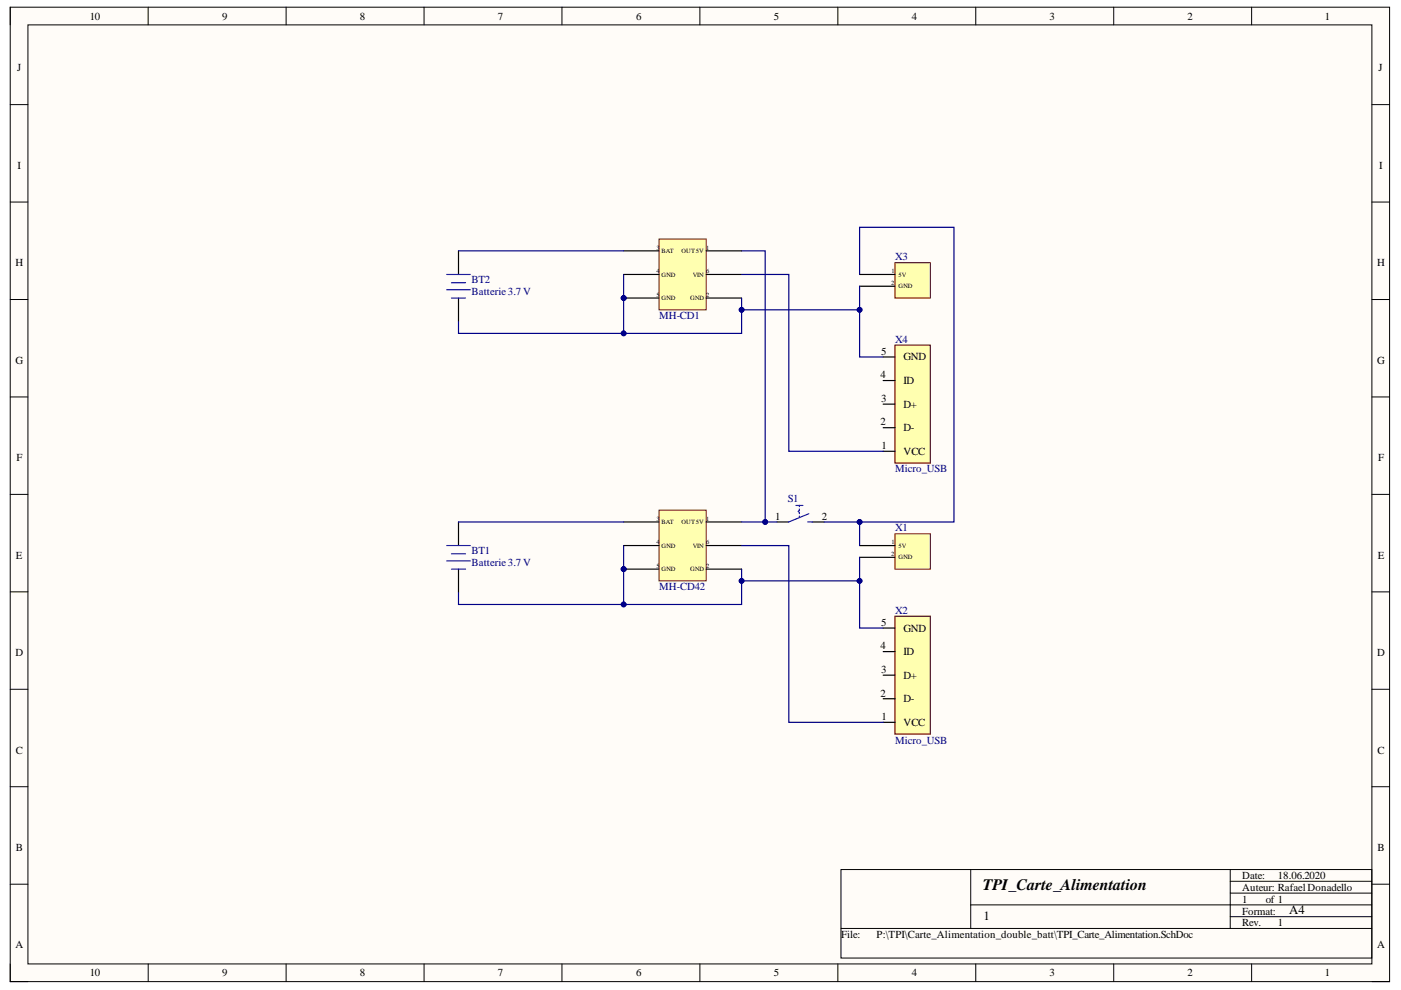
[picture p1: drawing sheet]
<svg xmlns="http://www.w3.org/2000/svg" width="297mm" height="210mm" viewBox="0 0 297 210" stroke-linecap="round" stroke-linejoin="round" font-family="sans-serif">
<path d="M2.2 1.5h292.4v206.6h-292.4z" fill-rule="evenodd" fill="#fffcf8"/>
<path d="M2.2 1.5h292.4v206.6h-292.4z" fill="none" stroke="#000" stroke-width=".21"/>
<path d="M5.9 5.3h285v199.1h-285z" fill-rule="evenodd" fill="#fffcf8"/>
<g fill="none" stroke="#000" stroke-width=".21">
<path d="M2.2 1.5v3.8M5.9 5.3h285v199.1h-285zM31.4 1.5v3.8M60.7 1.5v3.8M89.9 1.5v3.8M119.1 1.5v3.8M148.4 1.5v3.8M177.6 1.5v3.8M206.9 1.5v3.8M236.1 1.5v3.8M265.4 1.5v3.8M2.2 22.2h3.7"/>
<path d="M290.9 22.2h3.7M2.2 42.8h3.7M290.9 42.8h3.7M2.2 63.5h3.7M290.9 63.5h3.7M2.2 84.2h3.7M290.9 84.2h3.7M2.2 104.8h3.7M290.9 104.8h3.7M2.2 125.5h3.7M290.9 125.5h3.7M2.2 146.1h3.7"/>
<path d="M290.9 146.1h3.7M2.2 166.8h3.7M290.9 166.8h3.7M2.2 187.5h3.7M178.3 184.4h112.5v18.7h-112.5zM178.3 196.9h112.5M205.8 191.9h85M205.8 184.4v12.5M260.8 184.4v12.5M260.8 186.9h30M260.8 189.4h30M260.8 194.4h30"/>
<path d="M290.9 187.5h3.7M2.2 204.4v3.7h3.7M31.4 204.4v3.7M60.7 204.4v3.7M89.9 204.4v3.7M119.1 204.4v3.7M148.4 204.4v3.7M177.6 204.4v3.7M206.9 204.4v3.7M236.1 204.4v3.7M265.4 204.4v3.7M290.9 208.1h3.7"/>
</g>
<path d="M189.7 130.7h7.6v25h-7.6z" fill-rule="evenodd" fill="#ffffb0"/>
<path d="M189.7 130.7h7.6v25h-7.6z" fill="none" stroke="#800000" stroke-width=".25"/>
<path d="M187.3 138.2h2.4M187.3 133.2h2.4M187.3 153.2h2.4M187.3 148.2h2.4M187.3 143.2h2.4" fill="none" stroke="#000" stroke-width=".25"/>
<circle cx="132.2" cy="120.7" r=".5" fill="#000080"/>
<circle cx="132.2" cy="120.7" r=".5" fill="none" stroke="#000080" stroke-width=".21"/>
<path d="M139.7 108.2h10v15h-10z" fill-rule="evenodd" fill="#ffffb0"/>
<path d="M139.7 108.2h10v15h-10z" fill="none" stroke="#800000" stroke-width=".21"/>
<path d="M132.2 110.7h7.5M132.2 120.7h7.5" fill="none" stroke="#000" stroke-width=".25"/>
<circle cx="132.2" cy="120.7" r=".5" fill="#000080"/>
<circle cx="132.2" cy="120.7" r=".5" fill="none" stroke="#000080" stroke-width=".21"/>
<path d="M132.2 115.7h7.5M149.7 110.7h7.5M149.7 115.7h7.5M149.7 120.7h7.5" fill="none" stroke="#000" stroke-width=".25"/>
<path d="M189.7 113.2h7.6v7.5h-7.6z" fill-rule="evenodd" fill="#ffffb0"/>
<path d="M189.7 113.2h7.6v7.5h-7.6z" fill="none" stroke="#800000" stroke-width=".21"/>
<path d="M97.2 110.7v5M164.7 110.7h2.5M172.2 110.7h2.5M182.3 115.7h7.4M182.3 118.2h7.4M97.2 120.7v5" fill="none" stroke="#000" stroke-width=".25"/>
<path d="M94.7 118.9h5M94.7 115.7h5M95.7 117.4h3M168.7 107.2h1.5M169.5 107.9v.3l-.3 .2 .3 .3v.2M169.5 107.2v.2M169.5 109.4v.3M171.2 110.7h1M171.5 108.9l-4.3 1.8M95.7 120.7h3" fill="none" stroke="#00f" stroke-width=".25"/>
<path d="M189.7 73.2h7.6v25h-7.6z" fill-rule="evenodd" fill="#ffffb0"/>
<path d="M189.7 73.2h7.6v25h-7.6z" fill="none" stroke="#800000" stroke-width=".25"/>
<path d="M187.3 75.7h2.4M187.3 95.7h2.4M187.3 90.7h2.4M187.3 85.7h2.4M187.3 80.7h2.4" fill="none" stroke="#000" stroke-width=".25"/>
<circle cx="132.2" cy="63.2" r=".5" fill="#000080"/>
<circle cx="132.2" cy="63.2" r=".5" fill="none" stroke="#000080" stroke-width=".21"/>
<path d="M139.7 50.7h10v15h-10z" fill-rule="evenodd" fill="#ffffb0"/>
<path d="M139.7 50.7h10v15h-10z" fill="none" stroke="#800000" stroke-width=".21"/>
<path d="M132.2 53.2h7.5M132.2 63.2h7.5" fill="none" stroke="#000" stroke-width=".25"/>
<circle cx="132.2" cy="63.2" r=".5" fill="#000080"/>
<circle cx="132.2" cy="63.2" r=".5" fill="none" stroke="#000080" stroke-width=".21"/>
<path d="M132.2 58.2h7.5M149.7 53.2h7.5M149.7 58.2h7.5M149.7 63.2h7.5" fill="none" stroke="#000" stroke-width=".25"/>
<path d="M189.7 55.7h7.6v7.5h-7.6z" fill-rule="evenodd" fill="#ffffb0"/>
<path d="M189.7 55.7h7.6v7.5h-7.6z" fill="none" stroke="#800000" stroke-width=".21"/>
<path d="M97.2 53.2v5M182.3 58.2h7.4M97.2 63.2v5M182.3 60.7h7.4" fill="none" stroke="#000" stroke-width=".25"/>
<path d="M94.7 58.2h5M95.7 59.9h3M94.7 61.4h5M95.7 63.2h3" fill="none" stroke="#00f" stroke-width=".25"/>
<path d="M157.2 53.2h5v57.5" fill="none" stroke="#000080" stroke-width=".25"/>
<circle cx="162.2" cy="110.7" r=".5" fill="#000080"/>
<circle cx="162.2" cy="110.7" r=".5" fill="none" stroke="#000080" stroke-width=".21"/>
<path d="M132.2 115.7v12.5h-35v-2.5" fill="none" stroke="#000080" stroke-width=".25"/>
<circle cx="132.2" cy="128.2" r=".5" fill="#000080"/>
<circle cx="132.2" cy="128.2" r=".5" fill="none" stroke="#000080" stroke-width=".21"/>
<circle cx="132.2" cy="120.7" r=".5" fill="#000080"/>
<circle cx="132.2" cy="120.7" r=".5" fill="none" stroke="#000080" stroke-width=".21"/>
<path d="M132.2 58.2v12.5h-35v-2.5M97.2 110.7h35" fill="none" stroke="#000080" stroke-width=".25"/>
<circle cx="132.2" cy="70.7" r=".5" fill="#000080"/>
<circle cx="132.2" cy="70.7" r=".5" fill="none" stroke="#000080" stroke-width=".21"/>
<circle cx="132.2" cy="63.2" r=".5" fill="#000080"/>
<circle cx="132.2" cy="63.2" r=".5" fill="none" stroke="#000080" stroke-width=".21"/>
<path d="M97.2 53.2h35M157.2 120.7v7.5h-25" fill="none" stroke="#000080" stroke-width=".25"/>
<circle cx="132.2" cy="128.2" r=".5" fill="#000080"/>
<circle cx="132.2" cy="128.2" r=".5" fill="none" stroke="#000080" stroke-width=".21"/>
<circle cx="157.2" cy="123.2" r=".5" fill="#000080"/>
<circle cx="157.2" cy="123.2" r=".5" fill="none" stroke="#000080" stroke-width=".21"/>
<path d="M157.2 63.2v7.5h-25" fill="none" stroke="#000080" stroke-width=".25"/>
<circle cx="132.2" cy="70.7" r=".5" fill="#000080"/>
<circle cx="132.2" cy="70.7" r=".5" fill="none" stroke="#000080" stroke-width=".21"/>
<circle cx="157.2" cy="65.7" r=".5" fill="#000080"/>
<circle cx="157.2" cy="65.7" r=".5" fill="none" stroke="#000080" stroke-width=".21"/>
<path d="M157.2 123.2h25.1" fill="none" stroke="#000080" stroke-width=".25"/>
<circle cx="157.2" cy="123.2" r=".5" fill="#000080"/>
<circle cx="157.2" cy="123.2" r=".5" fill="none" stroke="#000080" stroke-width=".21"/>
<circle cx="182.2" cy="123.2" r=".5" fill="#000080"/>
<circle cx="182.2" cy="123.2" r=".5" fill="none" stroke="#000080" stroke-width=".21"/>
<path d="M157.2 110.7h7.5M157.2 115.7h10v37.5h20.1" fill="none" stroke="#000080" stroke-width=".25"/>
<circle cx="162.2" cy="110.7" r=".5" fill="#000080"/>
<circle cx="162.2" cy="110.7" r=".5" fill="none" stroke="#000080" stroke-width=".21"/>
<path d="M157.2 65.7h25.1" fill="none" stroke="#000080" stroke-width=".25"/>
<circle cx="157.2" cy="65.7" r=".5" fill="#000080"/>
<circle cx="157.2" cy="65.7" r=".5" fill="none" stroke="#000080" stroke-width=".21"/>
<circle cx="182.2" cy="65.7" r=".5" fill="#000080"/>
<circle cx="182.2" cy="65.7" r=".5" fill="none" stroke="#000080" stroke-width=".21"/>
<path d="M157.2 58.2h10v37.5h20.1M174.7 110.7h7.6v5" fill="none" stroke="#000080" stroke-width=".25"/>
<circle cx="182.2" cy="110.7" r=".5" fill="#000080"/>
<circle cx="182.2" cy="110.7" r=".5" fill="none" stroke="#000080" stroke-width=".21"/>
<path d="M182.3 118.2v15h5" fill="none" stroke="#000080" stroke-width=".25"/>
<circle cx="182.2" cy="123.2" r=".5" fill="#000080"/>
<circle cx="182.2" cy="123.2" r=".5" fill="none" stroke="#000080" stroke-width=".21"/>
<path d="M182.3 58.2v-10h20v62.5h-20" fill="none" stroke="#000080" stroke-width=".25"/>
<circle cx="182.2" cy="110.7" r=".5" fill="#000080"/>
<circle cx="182.2" cy="110.7" r=".5" fill="none" stroke="#000080" stroke-width=".21"/>
<path d="M182.3 60.7v15h5" fill="none" stroke="#000080" stroke-width=".25"/>
<circle cx="182.2" cy="65.7" r=".5" fill="#000080"/>
<circle cx="182.2" cy="65.7" r=".5" fill="none" stroke="#000080" stroke-width=".21"/>
<text font-size="3.4" x="208.4" y="188.7">TPI_Carte_Alimentation</text>
<g font-size="2.7">
<text x="208.5" y="195.1">1</text>
<text x="273.3" y="193.7">A4</text>
</g>
<g font-size="2.3">
<text x="19" y="4.1">10</text>
<text x="47.1" y="4.1">9</text>
<text x="76.3" y="4.1">8</text>
<text x="105.6" y="4.1">7</text>
<text x="134.9" y="4.1">6</text>
<text x="164" y="4.1">5</text>
<text x="193.3" y="4.1">4</text>
<text x="222.5" y="4.1">3</text>
<text x="251.8" y="4.1">2</text>
<text x="280.9" y="4.1">1</text>
<text x="3.6" y="15.1">J</text>
<text x="292.3" y="15.1">J</text>
<text x="3.7" y="35.8">I</text>
<text x="292.4" y="35.8">I</text>
<text x="3.3" y="56.5">H</text>
<text x="292" y="56.5">H</text>
<text x="3.3" y="77.1">G</text>
<text x="186.8" y="75.2">5</text>
<text x="191.5" y="76.4">GND</text>
<text x="292" y="77.1">G</text>
<text x="186.7" y="80.2">4</text>
<text x="191.5" y="81.5">ID</text>
<text x="186.8" y="85.2">3</text>
<text x="191.5" y="86.5">D+</text>
<text x="186.7" y="90.2">2</text>
<text x="186.9" y="95.2">1</text>
<text x="191.5" y="91.5">D-</text>
<text x="3.5" y="97.8">F</text>
<text x="191.5" y="96.5">VCC</text>
<text x="292.2" y="97.8">F</text>
<text x="164.4" y="110.2">1</text>
<text x="174.3" y="110.2">2</text>
<text x="3.4" y="118.4">E</text>
<text x="292.1" y="118.4">E</text>
<text x="186.7" y="137.7">4</text>
<text x="186.8" y="132.7">5</text>
<text x="191.5" y="133.9">GND</text>
<text x="3.3" y="139.1">D</text>
<text x="186.8" y="142.7">3</text>
<text x="191.5" y="144">D+</text>
<text x="191.5" y="139">ID</text>
<text x="292" y="139.1">D</text>
<text x="186.7" y="147.7">2</text>
<text x="191.5" y="148.9">D-</text>
<text x="186.9" y="152.7">1</text>
<text x="191.5" y="153.9">VCC</text>
<text x="3.4" y="159.8">C</text>
<text x="292" y="159.8">C</text>
<text x="3.4" y="180.4">B</text>
<text x="292" y="180.4">B</text>
<text x="263.4" y="186.4">Date:</text>
<text x="263.4" y="188.8">Auteur: RafaelDonadello</text>
<text x="263.4" y="191.4">1</text>
<text x="268.4" y="191.4">of 1</text>
<text x="270.9" y="186.4">18.06.2020</text>
<text x="263.4" y="193.9">Format:</text>
<text x="263.4" y="196.4">Rev.</text>
<text x="270.9" y="196.4">1</text>
<text x="3.3" y="201.1">A</text>
<text x="178.3" y="198.9">File:</text>
<text x="185.9" y="198.9">P:\TPI\Carte_Alimentation_double_batt\TPI_Carte_Alimentation.SchDoc</text>
<text x="292" y="201.1">A</text>
<text x="19" y="207">10</text>
<text x="47.1" y="207">9</text>
<text x="76.3" y="207">8</text>
<text x="105.6" y="207">7</text>
<text x="134.9" y="207">6</text>
<text x="164" y="207">5</text>
<text x="193.3" y="207">4</text>
<text x="222.5" y="207">3</text>
<text x="251.8" y="207">2</text>
<text x="280.9" y="207">1</text>
</g>
<g font-size="2.3" fill="#000080">
<text x="100" y="59.9">BT2</text>
<text x="189.8" y="55.2">X3</text>
<text x="100" y="62.5">Batterie3.7V</text>
<text x="139.8" y="67.7">MH-CD1</text>
<text x="189.8" y="72.7">X4</text>
<text x="189.8" y="100.2">Micro_USB</text>
<text x="167" y="106.4">S1</text>
<text x="189.8" y="112.7">X1</text>
<text x="100" y="117.4">BT1</text>
<text x="100" y="120">Batterie3.7V</text>
<text x="139.8" y="125.2">MH-CD42</text>
<text x="189.8" y="130.2">X2</text>
<text x="189.8" y="157.7">Micro_USB</text>
</g>
<g font-size="1.4">
<text x="139.2" y="52.9">3</text>
<text x="140.3" y="53.7">BAT</text>
<text x="144.5" y="53.7">OUT5V</text>
<text x="149.7" y="52.9">1</text>
<text x="139.2" y="57.9">4</text>
<text x="140.3" y="58.7">GND</text>
<text x="146.9" y="58.7">VIN</text>
<text x="149.7" y="57.9">6</text>
<text x="189" y="57.9">1</text>
<text x="190.5" y="58.7">5V</text>
<text x="139.2" y="62.9">5</text>
<text x="140.3" y="63.7">GND</text>
<text x="146.4" y="63.7">GND</text>
<text x="149.7" y="62.9">2</text>
<text x="188.9" y="60.4">2</text>
<text x="190.5" y="61.1">GND</text>
<text x="139.2" y="110.4">3</text>
<text x="140.3" y="111.2">BAT</text>
<text x="144.5" y="111.2">OUT5V</text>
<text x="149.7" y="110.4">1</text>
<text x="139.2" y="115.4">4</text>
<text x="140.3" y="116.1">GND</text>
<text x="146.9" y="116.1">VIN</text>
<text x="149.7" y="115.4">6</text>
<text x="188.9" y="117.9">2</text>
<text x="189" y="115.4">1</text>
<text x="190.5" y="116.1">5V</text>
<text x="190.5" y="118.6">GND</text>
<text x="139.2" y="120.4">5</text>
<text x="140.3" y="121.1">GND</text>
<text x="146.4" y="121.1">GND</text>
<text x="149.7" y="120.4">2</text>
</g>
</svg>
